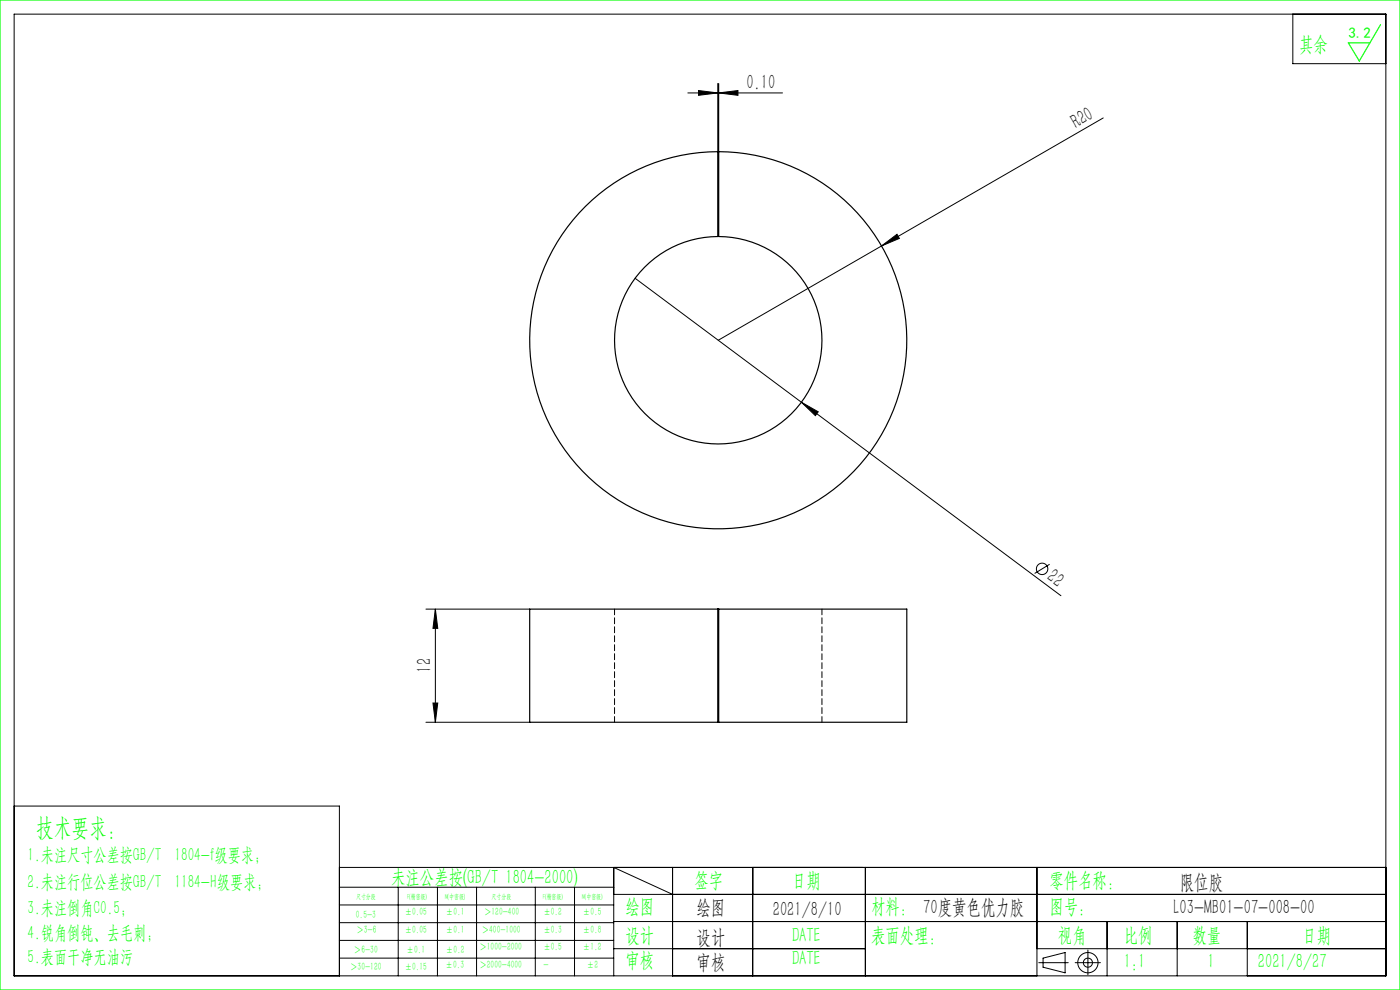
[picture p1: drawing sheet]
<svg xmlns="http://www.w3.org/2000/svg" width="297mm" height="210mm" viewBox="0 0 297 210" stroke-linecap="round" stroke-linejoin="round" font-family="sans-serif">
<g fill="none" stroke="#000" stroke-width=".21">
<path d="M3 3h291v204h-291zM145.9 19.7h20.1M148.2 19.2l4.1 .5-4.1 .5zM152.3 17.7v14.5M152.5 19.7l4-.5v1zM152.5 17.7v14.5M274.3 3v10.5h19.7M234 25l-47 27.2M134.7 59l90.4 67.4M187 52.2l3.3-2.5 .5 .9zM187 52.2l-34.6 20M170 85.3l3.6 2.1-.6 .8z"/>
<path d="M222.7 119.7l-3.2 1.9M90.4 129.2h22M92.4 129.2v24M92.4 129.2l.5 4.1h-1zM90.4 153.2h22M91.9 149.1h1l-.5 4.1zM3 171h69v36M72 184h222M72 188.2h58.2M72 192h58.2M72 195.7h58.2M72 199.5h58.2"/>
<path d="M84.5 188.2v18.8M92.8 188.2v18.8M101.1 188.2v18.8M113.6 188.2v18.8M121.9 188.2v18.8M130.2 189.7h163.8M130.2 195.5h163.8M142.7 189.7l-12.5-5.7v23M142.7 184v23M159.7 184v23M183.6 184v23M220 184v23"/>
<path d="M234.9 195.5v11.5M249.7 195.5v11.5M264.6 195.5v11.5M72 203.2h58.2M130.2 201.2h53.4M220 201.2h74M220.4 204.2h6.2M221.3 203.2l4.7-1.1v4.3l-4.7-1.2zM228.1 204.2h5.3M230.8 201.5v5.3"/>
<circle cx="221.1" cy="120.7" r="1.21"/>
<circle cx="230.8" cy="204.2" r="2.15"/>
<circle cx="230.8" cy="204.2" r=".96"/>
</g>
<path d="M0 0h297v210h-297zM292.9 5.2l-4.5 7.7-2.4-3.8h4.6" fill="none" stroke="#0f0" stroke-width=".25"/>
<g fill="#000">
<path d="M187 52.2l3.3-2.5 .5 .9zM170 85.3l3.6 2.1-.6 .8z"/>
<path d="M148.2 19.2l4.1 .5-4.1 .5zM152.5 19.7l4-.5v1z"/>
<path d="M92.4 129.2l.5 4.1h-1zM91.9 149.1h1l-.5 4.1z"/>
</g>
<path d="M124.2 43.8a40 40 0 0 1 28.1-11.6v18a22 22 0 0 0-19.2 32.6 22 22 0 0 0 37.8 1.2 22 22 0 0 0-17-33.8h-1.4v-18a40 40 0 0 1 38.5 50.4 40 40 0 0 1-58.8 24.1 40 40 0 0 1-8-62.9zM152.3 129.2h-39.9v24h39.9M152.3 129.2h.2M152.3 129.2v24M152.5 129.2h39.9v24h-39.9M152.5 129.2v24M152.3 153.2h.2" fill="none" stroke="#000" stroke-width=".25"/>
<path d="M130.4 129.2v24M174.4 153.2v-24" fill="none" stroke="#000" stroke-width=".21" stroke-dasharray="1.3 .6" stroke-dashoffset=".1"/>
<text font-size="5.4" fill="#0f0" x="7.7" y="177.2">技术要求：</text>
<g font-size="4.4" fill="#0f0">
<text x="275.6" y="10.8">其余</text>
<text x="83" y="187.5">未注公差按(GB/T 1804-2000)</text>
<text x="147.3" y="188">签字</text>
<text x="168" y="188">日期</text>
<text x="222.6" y="188">零件名称：</text>
<text x="132.7" y="193.6">绘图</text>
<text x="184.8" y="193.6">材料： 70度黄色优力胶</text>
<text x="222.6" y="193.6">图号：</text>
<text x="132.7" y="199.8">设计</text>
<text x="168" y="199.8">DATE</text>
<text x="184.8" y="199.8">表面处理：</text>
<text x="224.4" y="199.8">视角</text>
<text x="238.4" y="199.8">比例</text>
<text x="253" y="199.8">数量</text>
<text x="276.3" y="199.8">日期</text>
<text x="132.7" y="205.1">审核</text>
<text x="168" y="204.6">DATE</text>
<text x="238.4" y="205.3">1:1</text>
<text x="256.2" y="205.3">1</text>
<text x="266.9" y="205.3">2021/8/27</text>
</g>
<g font-size="4.4">
<text x="158.3" y="18.8">0.10</text>
<text x="228.3" y="27.3" transform="rotate(-30 228.3 27.3)">R20</text>
<text x="221.9" y="122.9" transform="rotate(37 221.9 122.9)">22</text>
<text x="91.5" y="142.7" transform="rotate(-90 91.5 142.7)">12</text>
<text x="250.3" y="188.6">限位胶</text>
<text x="147.8" y="194">绘图</text>
<text x="163.9" y="194.3">2021/8/10</text>
<text x="249" y="194">L03-MB01-07-008-00</text>
<text x="147.8" y="200.2">设计</text>
<text x="147.8" y="205.5">审核</text>
</g>
<g font-size="4" fill="#0f0">
<text x="5.9" y="182.6">1.未注尺寸公差按GB/T 1804-f级要求；</text>
<text x="5.9" y="188.4">2.未注行位公差按GB/T 1184-H级要求；</text>
<text x="5.9" y="193.9">3.未注倒角C0.5；</text>
<text x="5.9" y="199.2">4.锐角倒钝、去毛刺；</text>
<text x="5.9" y="204.2">5.表面干净无油污</text>
</g>
<text font-size="3.2" fill="#0f0" x="286.1" y="8">3.2</text>
<g font-size="2.3" fill="#0f0">
<text x="75.5" y="194.7">0.5-3</text>
<text x="75.6" y="198">＞3-6</text>
<text x="85.9" y="194.2">±0.05</text>
<text x="85.9" y="198">±0.05</text>
<text x="94.6" y="194.2">±0.1</text>
<text x="94.6" y="198">±0.1</text>
<text x="102.2" y="198">＞400-1000</text>
<text x="102.7" y="194.2">＞120-400</text>
<text x="115.3" y="194.2">±0.2</text>
<text x="115.3" y="198">±0.3</text>
<text x="123.7" y="194.2">±0.5</text>
<text x="123.7" y="198">±0.8</text>
<text x="75.1" y="202.2">＞6-30</text>
<text x="86.3" y="202.2">±0.1</text>
<text x="94.6" y="202.2">±0.2</text>
<text x="101.7" y="201.6">＞1000-2000</text>
<text x="115.3" y="201.6">±0.5</text>
<text x="123.7" y="201.6">±1.2</text>
<text x="74.3" y="205.8">＞30-120</text>
<text x="85.9" y="205.8">±0.15</text>
<text x="94.5" y="205.4">±0.3</text>
<text x="101.7" y="205.4">＞2000-4000</text>
<text x="115.3" y="205.4">-</text>
<text x="124.5" y="205.4">±2</text>
</g>
<g font-size="1.5" fill="#0f0">
<text x="75.5" y="190.6">尺寸分段</text>
<text x="86.4" y="190.6">F(精密级)</text>
<text x="94.4" y="190.6">M(中密级)</text>
<text x="104.3" y="190.6">尺寸分段</text>
<text x="115.2" y="190.6">F(精密级)</text>
<text x="123.5" y="190.6">M(中密级)</text>
</g>
</svg>
